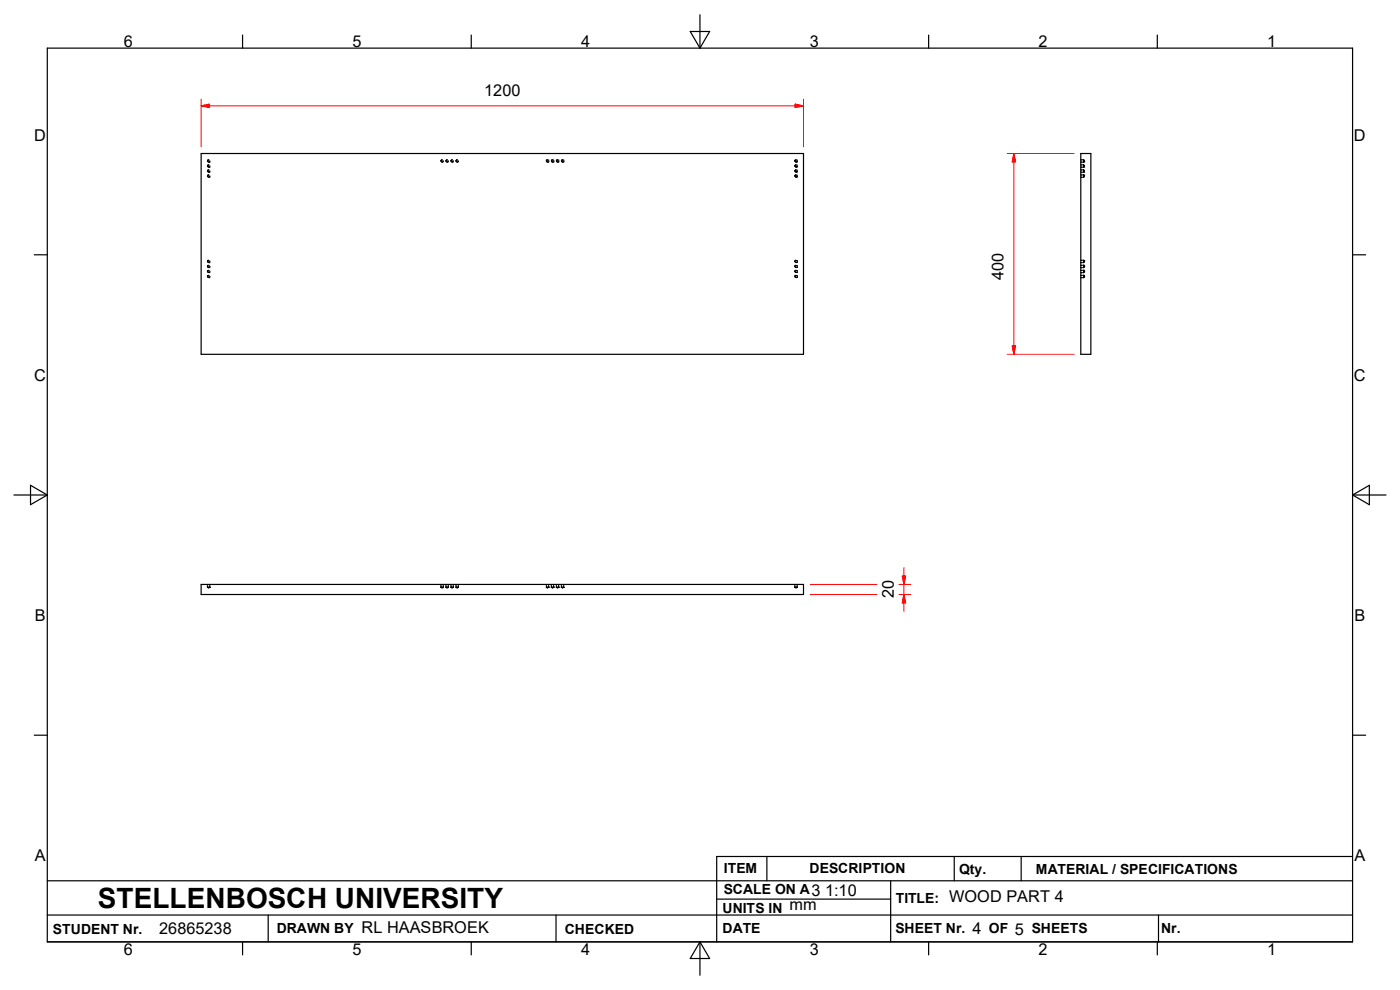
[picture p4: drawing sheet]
<svg xmlns="http://www.w3.org/2000/svg" width="297mm" height="210mm" viewBox="0 0 297 210" stroke-linecap="round" stroke-linejoin="round" font-family="sans-serif">
<g fill="none" stroke="#000" stroke-width=".25">
<path d="M10 10.2h277v189.6h-277zM51.5 7.4v2.8M100 7.4v2.8M146.4 6.7h4.2l-2.1 3.5zM148.5 3.1v7.1M197 7.4v2.8M245.5 7.4v2.8M42.7 32.6h127.8v42.6h-127.8zM229.3 32.6h2.1v42.6h-2.1zM7.3 54.1h2.7M287 54.1h2.7M2.9 105h7.1"/>
<path d="M6.5 102.9l3.5 2.1-3.5 2.1zM287 105h7M287 105l3.5-2.1v4.2zM42.7 124h127.8v2.1h-127.8zM7.3 156h2.7M287 156h2.7M10 186.8h277M10 194.1h277M51.5 199.8v2.8M56.9 194.1v5.7M100 199.8v2.8M118 194.1v5.7"/>
<path d="M148.5 199.8v7.1M148.5 199.8l2.1 3.5h-4.2zM152 190.7h37M162.7 181.7v5.1M189 186.8v13M197 199.8v2.8M202.4 181.7v5.1M216.6 181.7v5.1M245.5 199.8v2.8M245.8 194.1v5.7M287 181.7h-135v18.1"/>
</g>
<g fill="none" stroke="#000" stroke-width=".21">
<path d="M44 35.3h.1M44 36.3h.1M44.2 37.1l-.2 .3M44.2 33.9l-.2 .3M44.2 35l-.2 .3M44.2 36l-.2 .3M44.3 37.6h.1M44.3 34.4h.1M44.3 35.5h.1M44.3 36.6h.1M44.4 34a.22 .22 0 0 0-.4 .2 .22 .22 0 0 0 .4 .1M44.4 37.2a.22 .22 0 0 0-.4 .2 .22 .22 0 0 0 .4 .1"/>
<path d="M44.4 35a.22 .22 0 0 0-.4 .2 .22 .22 0 0 0 .4 .2M44.4 36.1a.22 .22 0 0 0-.4 .2 .22 .22 0 0 0 .4 .2M44.4 37.6h-.1M44.4 34.4h-.1M44.4 35.4l-.1 .1M44.5 37.3l-.1 .3M44.5 34.1l-.1 .3M44.5 35.2l-.1 .2M44.5 36.2l-.2 .4M93.8 33.9l-.3 .3M93.9 34a.22 .22 0 0 0-.3 .2 .22 .22 0 0 0 .3 .1M93.9 34.4h-.1"/>
<path d="M94.1 34.1l-.2 .3M94.8 33.9l-.2 .3M95 34l-.4 .1 .1 .2h.3M95 34.4h-.1M95.1 34.1l-.1 .3M95.7 34v.2M95.9 33.9l-.2 .3 .3 .1M96 34h-.2M96.1 34.4h-.1M96.2 34.1l-.1 .3M96.9 33.9l-.2 .3M97.1 34l-.3 .1v.2h.3"/>
<path d="M97.1 34.4h-.1M97.3 34.1l-.2 .3M116.1 33.9l-.2 .3M116.3 34h.1M116.3 34.3h.1M116.3 34a.22 .22 0 0 0-.4 .2 .22 .22 0 0 0 .4 .1M116.4 34.1l-.2 .3M117.2 33.9l-.2 .3M117.3 34h.1M117.3 34.3h.1M117.3 34a.22 .22 0 0 0-.3 .2 .22 .22 0 0 0 .3 .1M117.5 34.1l-.2 .3"/>
<path d="M118.2 33.9l-.2 .3M118.4 34h.1M118.4 34.3h.1M118.4 34a.22 .22 0 0 0-.3 .2 .22 .22 0 0 0 .3 .1M118.5 34.1l-.2 .3M119.3 33.9l-.2 .3M119.5 34h.1M119.5 34.3h.1M119.5 34a.22 .22 0 0 0-.4 .2 .22 .22 0 0 0 .4 .1M119.6 34.1l-.2 .3M168.8 33.9l-.2 .3M168.8 35l-.2 .3"/>
<path d="M168.8 36l-.2 .3M168.8 37.1l-.2 .3M169 37.2h.1M169 37.5h.1M169 36.1h.1M169 36.5h.1M169 35h.1M169 35.4h.1M169 34h.1M169 34.3h.1M169 34a.22 .22 0 0 0-.3 .2 .22 .22 0 0 0 .3 .1M169 37.2a.22 .22 0 0 0-.3 .2 .22 .22 0 0 0 .3 .1"/>
<path d="M169 35a.22 .22 0 0 0-.3 .2 .22 .22 0 0 0 .3 .2M169 36.1a.22 .22 0 0 0-.3 .2 .22 .22 0 0 0 .3 .2M169.1 34.1l-.2 .3M169.1 35.2l-.2 .3M169.1 36.2l-.2 .4M169.1 37.3l-.2 .3M229.3 33.9h.2M229.3 34.4h.2M229.3 37.1h.2M229.3 37.6h.2M229.3 35h.2M229.3 35.4h.2"/>
<path d="M229.3 36.1h.2M229.3 36.5h.2M229.3 35.5h.2M229.3 36.6h.2M229.3 36h.2M229.7 37.1h.2v.2M229.7 33.9h.2v.2M229.7 35h.2v.1M229.7 36h.2v.2M229.7 33.9h.2M229.7 34.4h.2M229.7 37.1h.2"/>
<path d="M229.7 37.6h.2M229.7 35h.2M229.7 35.4h.2M229.7 36.1h.3M229.7 36.5h.2M229.9 37.4h.1M229.9 34.1h.1M229.9 35.1h.1M229.9 36.2h.1M229.9 37.4v.2h-.2M229.9 34.2v.2h-.2M229.9 35.3v.2h-.2"/>
<path d="M229.9 36.4v.2h-.2M229.9 37.1h.1M229.9 34.4h.1M229.9 34.2h.1M229.9 35.4h.1M229.9 36.5h.1M229.9 33.9v.2M229.9 34.2v.2M229.9 35v.2M229.9 35.3v.1M229.9 36.1v.1M229.9 36.3v.2"/>
<path d="M229.9 37.1v.2M229.9 37.4v.2M229.9 37.1l.1 .1M229.9 33.9l.1 .1M229.9 35l.1 .1M230 37.5l-.1 .1M230 34.3l-.1 .1M230 35.4h-.1M230 36.4l-.1 .1M230 37.3v.1M230 34.1v.1M230 35.2v.1"/>
<path d="M230 36.2v.1M44 55.5h.1M44 56.6h.1M44 57.6h.1M44 58.7h.1M44.2 55.2l-.2 .3M44.2 56.3l-.2 .3M44.2 57.3l-.2 .3M44.2 58.4l-.2 .3M44.3 55.7h.1M44.3 56.8h.1M44.3 57.8h.1"/>
<path d="M44.3 58.9h.1M44.4 55.3a.22 .22 0 0 0-.4 .2 .22 .22 0 0 0 .4 .2M44.4 56.3a.22 .22 0 0 0-.4 .2 .22 .22 0 0 0 .4 .2M44.4 57.4a.22 .22 0 0 0-.4 .2 .22 .22 0 0 0 .4 .2M44.4 58.5a.22 .22 0 0 0-.4 .2 .22 .22 0 0 0 .4 .2M44.4 57.8h-.1M44.4 58.9h-.1M44.5 55.4l-.2 .3M44.5 56.5l-.2 .3M44.5 57.5l-.1 .3M44.5 58.6l-.1 .3M168.8 55.2l-.2 .3"/>
<path d="M168.8 56.3l-.2 .3M168.8 57.3l-.2 .3M168.8 58.4l-.2 .3M169 55.3h.1M169 55.7h.1M169 58.5h.1M169 58.9h.1M169 57.4h.1M169 57.8h.1M169 56.3h.1M169 56.7h.1M169 55.3a.22 .22 0 0 0-.3 .2 .22 .22 0 0 0 .3 .2"/>
<path d="M169 56.3a.22 .22 0 0 0-.3 .2 .22 .22 0 0 0 .3 .2M169 58.5a.22 .22 0 0 0-.3 .2 .22 .22 0 0 0 .3 .2M169 57.4a.22 .22 0 0 0-.3 .2 .22 .22 0 0 0 .3 .2M169.1 55.4l-.2 .3M169.1 56.5l-.2 .3M169.1 57.5l-.2 .3M169.1 58.6l-.2 .3M229.3 55.2h.2M229.3 55.7h.2M229.3 56.7h.2M229.3 56.3h.2M229.3 57.8h.2"/>
<path d="M229.3 57.4h.2M229.3 58.9h.2M229.3 58.4h.2M229.3 56.8h.2M229.3 57.9h.2M229.7 56.3h.2M229.7 57.3l.2 .1M229.7 55.2h.2v.2M229.7 58.4h.2M229.7 55.2h.2M229.7 55.7h.2M229.7 56.7h.2"/>
<path d="M229.7 57.8h.2M229.7 58.9h.2M229.9 55.6h.1M229.9 56.3h.1M229.9 56.6h.1M229.9 57.3h.1M229.9 57.7h.1M229.9 58.4h.1M229.9 58.8h.1M229.9 55.6v.1h-.2M229.9 56.3v.1M229.9 56.6v.2h-.2"/>
<path d="M229.9 57.3v.2M229.9 57.7v.2h-.2M229.9 58.4v.2M229.9 58.8v.1h-.2M229.9 55.4h.1M229.9 55.2h.1M229.9 56.4h.1M229.9 57.5h.1M229.9 58.7h.1M229.9 58.6h.1M229.9 55.2v.2M229.9 55.5v.2"/>
<path d="M229.9 56.6v.1M229.9 57.4v.1M229.9 57.7v.1M229.9 58.7v.2M229.9 55.2l.1 .1M229.9 56.3l.1 .1M229.9 57.4h.1M229.9 58.4l.1 .1M230 55.6l-.1 .1M230 56.7h-.1M230 57.7l-.1 .1M230 58.8l-.1 .1"/>
<path d="M230 55.4v.1M230 56.4v.2M230 57.5v.2M230 58.6v.1M44 124.4v.2h.2M44 124v.2M44 124.6h.2M44 124.6l.1 .1M44 124.4v.2M44.2 124.6h.1M44.2 124.7h.1M44.3 124.6h.1"/>
<path d="M44.3 124.6h.2M44.5 124.6h.1M44.5 124.6l-.1 .1M44.5 124v.2M44.5 124.4v.2M44.5 124.4v.2h-.2M93.5 124v.2M93.5 124.4v.2h.2M93.6 124.6h.1M93.6 124.6l.1 .1M93.6 124v.2M93.6 124.4v.2"/>
<path d="M93.7 124.7h.2M93.9 124.6h.1M94 124.6l-.1 .1M94 124v.2M94 124.4v.2M94.1 124v.2M94.1 124.4v.2h-.2M94.6 124v.2M94.6 124.4v.2h.2M94.6 124.6h.1M94.6 124.4v.2M94.6 124.6h.2"/>
<path d="M94.6 124.6l.1 .1M94.8 124.7h.1M94.9 124.6h.2M94.9 124.6h.1M95.1 124.6l-.1 .1M95.1 124v.2M95.1 124.4v.2M95.1 124.4v.2h-.2M95.7 124v.2M95.7 124.4v.2h.1M95.7 124.6h.1M95.7 124.4v.2"/>
<path d="M95.7 124.6l.1 .1M95.8 124.6h.1M95.8 124.7h.2M96 124.6h.1M96.1 124.6v.1M96.1 124v.2M96.1 124.4v.2M96.2 124v.2M96.2 124.4v.2h-.2M96.7 124v.2M96.7 124.4v.2h.2M96.8 124.6h.1"/>
<path d="M96.8 124v.2M96.8 124.4v.2M96.8 124.6v.1M96.9 124.6h.1M96.9 124.7h.2M97.1 124.6h.1M97.2 124.6l-.1 .1M97.2 124v.2M97.2 124.4v.2M97.3 124v.2M97.3 124.4v.2h-.2M115.9 124.6h.1"/>
<path d="M115.9 124v.2M115.9 124.4v.2M115.9 124.6h.2M115.9 124.6l.1 .1M116.1 124.6h.1M116.1 124.7h.1M116.2 124.6h.1M116.2 124.6h.2M116.4 124.6l-.1 .1M116.4 124v.2M116.4 124.4v.2M116.4 124.6h.1"/>
<path d="M116.9 124v.2M116.9 124.4v.2h.2M117 124.6h.1M117 124.6l.1 .1M117 124v.2M117 124.4v.2M117.1 124.6h.1M117.1 124.7h.2M117.3 124.6h.1M117.3 124.6h.2M117.5 124.6l-.1 .1M117.5 124v.2"/>
<path d="M117.5 124.4v.2M117.5 124.6h.1M118 124.4v.2h.2M118 124v.2M118.1 124v.2M118.1 124.4v.2M118.1 124.6h.1M118.1 124.6v.1M118.2 124.6h.1M118.2 124.7h.2M118.4 124.6h.1M118.5 124v.2"/>
<path d="M118.5 124.6l-.1 .1M118.5 124.6h.1M118.5 124.4v.2M119.1 124.4v.2h.2M119.1 124v.2M119.1 124.6h.2M119.1 124.6l.1 .1M119.1 124.4v.2M119.3 124.6h.1M119.3 124.7h.1M119.4 124.6h.1M119.4 124.6h.2"/>
<path d="M119.6 124.6h.1M119.6 124.6l-.1 .1M119.6 124v.2M119.6 124.4v.2M119.6 124.4v.2h-.2M168.6 124v.2M168.6 124.4v.2h.2M168.7 124.6h.1M168.7 124.6v.1M168.7 124v.2M168.7 124.4v.2M168.8 124.7h.1"/>
<path d="M168.9 124.6h.2M169 124.6h.1M169.1 124.6l-.1 .1M169.1 124v.2M169.1 124.4v.2M169.1 124.4v.2h-.1"/>
</g>
<g fill="none" stroke="#f00" stroke-width=".21">
<path d="M42.7 22.5h127.8M42.7 22.5l1.7-.4v.7zM42.7 21v10.1M168.7 22.1l1.8 .4-1.8 .3zM170.5 21v10.1M213.7 32.6h14.2M215.1 32.6v42.6M215.1 32.6l.3 1.7h-.7zM213.7 75.2h14.2M214.7 73.4h.7l-.3 1.8zM171.9 126.1h14.1M171.9 124h14.1"/>
<path d="M190.7 126.1h2.5M190.7 124h2.5M191.4 122.2h.7l-.3 1.8zM191.8 120.4v9.3M191.8 126.1l.3 1.8h-.7z"/>
</g>
<g fill="#f00" stroke="#f00" stroke-width=".21">
<path d="M42.7 22.5l1.7-.4v.7z"/>
<path d="M168.7 22.1l1.8 .4-1.8 .3z"/>
<path d="M191.4 122.2h.7l-.3 1.8z"/>
<path d="M191.8 126.1l.3 1.8h-.7z"/>
<path d="M214.7 73.4h.7l-.3 1.8z"/>
<path d="M215.1 32.6l.3 1.7h-.7z"/>
</g>
<text font-size="5.9" x="20.8" y="192.7">STELLENBOSCH UNIVERSITY</text>
<g font-size="3.5">
<text x="26.2" y="9.9">6</text>
<text x="74.8" y="9.9">5</text>
<text x="123.3" y="9.9">4</text>
<text x="171.8" y="9.9">3</text>
<text x="220.3" y="9.9">2</text>
<text x="268.8" y="9.9">1</text>
<text x="102.7" y="20.3">1200</text>
<text x="7.3" y="29.8">D</text>
<text x="287.2" y="29.8">D</text>
<text x="212.9" y="59.4" transform="rotate(-90 212.9 59.4)">400</text>
<text x="7.3" y="80.8">C</text>
<text x="287.2" y="80.8">C</text>
<text x="7.4" y="131.7">B</text>
<text x="189.6" y="127" transform="rotate(-90 189.6 127)">20</text>
<text x="287.3" y="131.7">B</text>
<text x="7.4" y="182.7">A</text>
<text x="287.3" y="182.7">A</text>
<text x="172.1" y="190.1">3 1:10</text>
<text x="201.4" y="191.4">WOOD PART 4</text>
<text x="76.7" y="198">RL HAASBROEK</text>
<text x="167.5" y="193.1">mm</text>
<text x="26.2" y="202.6">6</text>
<text x="33.7" y="198.2">26865238</text>
<text x="74.8" y="202.6">5</text>
<text x="123.3" y="202.6">4</text>
<text x="171.8" y="202.6">3</text>
<text x="206.3" y="198.2">4</text>
<text x="215.3" y="198.4">5</text>
<text x="220.3" y="202.6">2</text>
<text x="268.8" y="202.6">1</text>
</g>
<g font-size="3">
<text x="153.6" y="185.1">ITEM</text>
<text x="171.7" y="185.3">DESCRIPTION</text>
<text x="203.5" y="185.4">Qty.</text>
<text x="219.8" y="185.3">MATERIAL / SPECIFICATIONS</text>
<text x="153.5" y="189.7">SCALE ON A</text>
<text x="190" y="191.6">TITLE:</text>
<text x="58.7" y="198">DRAWN BY</text>
<text x="153.3" y="193.6">UNITS IN</text>
<text x="153.3" y="198">DATE</text>
<text x="189.9" y="198">SHEET Nr.</text>
<text x="209.8" y="198">OF</text>
<text x="218.9" y="198">SHEETS</text>
<text x="246.3" y="197.9">Nr.</text>
<text x="11.2" y="198.1">STUDENT Nr.</text>
<text x="119.8" y="198.1">CHECKED</text>
</g>
</svg>
